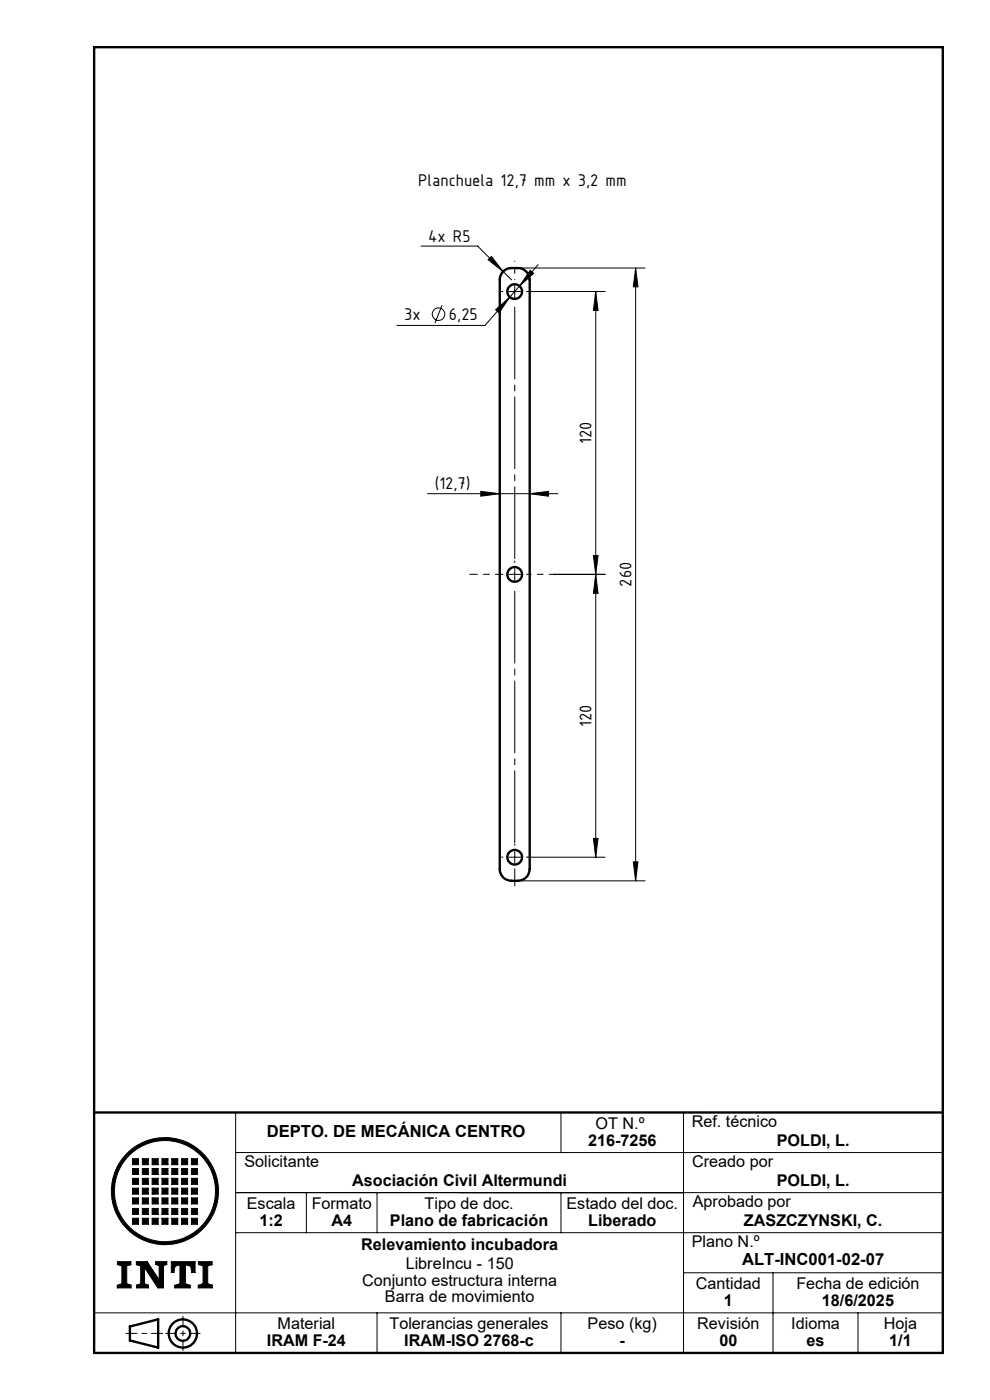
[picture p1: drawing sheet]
<svg xmlns="http://www.w3.org/2000/svg" width="210mm" height="297mm" viewBox="0 0 210 297" stroke-linecap="round" stroke-linejoin="round" font-family="sans-serif">
<g fill="none" stroke="#000" stroke-width=".21">
<path d="M89.3 52.2h12l5.4 5.4M104.2 54.4l2.5 3.2-3.2-2.5zM106.7 57.6l1.8 1.8M109.9 56.9h26.9M112.5 57.4l.7 .6-3 2.7zM114.2 56.2l-4 4.5M134.8 56.9v130M134.8 56.9l.5 4h-1zM93.8 64.8l-1.5 3.7M105.1 65.7l3-2.7-2.2 3.4zM107.9 61.8h2.5M109.2 60.6v2.5"/>
<path d="M110.2 60.7l-7.3 8.3h-18.7M112 61.8h16.4M126.4 61.8v120.1M126.4 61.8l.5 4.1h-1zM90.7 104.7h27.7M102 104.2l4 .5-4 .6zM112.4 104.7l3.9-.5v1.1zM125.9 117.9h1l-.5 3.9zM107.9 121.8h2.5M109.2 120.6v2.5M117.5 121.8h10.9M126.4 121.8l.5 4.1h-1z"/>
<path d="M125.9 177.9h1l-.5 4zM107.9 181.9h2.5M109.2 180.6v2.5M109.9 186.9h26.9M112 181.9h16.4M134.3 182.8h1l-.5 4.1zM20 236v51M50 236v51M119 236v8.5M149.2 236h-4.2v51M28.1 245.8h1.3v1.3h-1.3zM28.1 247.9h1.3v1.3h-1.3z"/>
<path d="M28.1 250h1.3v1.2h-1.3zM28.1 252.1h1.3v1.2h-1.3zM28.1 254.1h1.3v1.3h-1.3zM28.1 256.4h1.3v1.2h-1.3zM28.1 258.4h1.3v1.3h-1.3zM30.2 245.8h1.3v1.3h-1.3zM30.2 247.9h1.3v1.3h-1.3zM30.2 250h1.3v1.2h-1.3zM30.2 252.1h1.3v1.2h-1.3zM30.2 254.1h1.3v1.3h-1.3zM30.2 256.4h1.3v1.2h-1.3zM30.2 258.4h1.3v1.3h-1.3z"/>
<path d="M32.3 245.8h1.2v1.3h-1.2zM32.3 247.9h1.2v1.3h-1.2zM32.3 250h1.2v1.2h-1.2zM32.3 252.1h1.2v1.2h-1.2zM32.3 254.1h1.2v1.3h-1.2zM32.3 256.4h1.2v1.2h-1.2zM32.3 258.4h1.2v1.3h-1.2zM34.4 245.8h1.2v1.3h-1.2zM34.4 247.9h1.2v1.3h-1.2zM34.4 250h1.2v1.2h-1.2zM34.4 252.1h1.2v1.2h-1.2zM34.4 254.1h1.2v1.3h-1.2z"/>
<path d="M34.4 256.4h1.2v1.2h-1.2zM34.4 258.4h1.2v1.3h-1.2zM36.4 245.8h1.3v1.3h-1.3zM36.4 247.9h1.3v1.3h-1.3zM36.4 250h1.3v1.2h-1.3zM36.4 252.1h1.3v1.2h-1.3zM36.4 254.1h1.3v1.3h-1.3zM36.4 256.4h1.3v1.2h-1.3zM36.4 258.4h1.3v1.3h-1.3zM38.5 245.8h1.3v1.3h-1.3zM38.5 247.9h1.3v1.3h-1.3zM38.5 250h1.3v1.2h-1.3z"/>
<path d="M38.5 252.1h1.3v1.2h-1.3zM38.5 254.1h1.3v1.3h-1.3zM38.5 256.4h1.3v1.2h-1.3zM38.5 258.4h1.3v1.3h-1.3zM40.6 245.8h1.3v1.3h-1.3zM40.6 247.9h1.3v1.3h-1.3zM40.6 250h1.3v1.2h-1.3zM40.6 252.1h1.3v1.2h-1.3zM40.6 254.1h1.3v1.3h-1.3zM40.6 256.4h1.3v1.2h-1.3zM40.6 258.4h1.3v1.3h-1.3zM50 253h150"/>
<path d="M50 244.5h150M65 253v8.5M80 253v8.5M119 253v8.5M20 278.5h180M24.9 267.6h2.9v.7l-.9 .2v3.8l.9 .3v.6h-2.9v-.5l1-.4v-3.8l-1-.2zM28.9 267.6h2.3l2.6 3.9v-3l-.8-.3v-.6h2.4v.6l-.7 .3v4.7h-1.2l-2.8-4.3v3.4l.8 .3v.6h-2.5v-.6l.8-.3v-3.8l-.9-.2zM36.3 267.6h5.1v2.3h-.7l-.2-1.3-1.2-.3v4l1.1 .4v.5h-3.3v-.5l1.1-.4v-4l-1.1 .3-.2 1.3h-.6zM42.1 267.6h2.9v.7l-.9 .2v3.8l.9 .3v.6h-2.9v-.5l1-.4v-3.8l-1-.2zM50 261.5h150M80 278.5v8.5M119 278.5v8.5"/>
<path d="M145 270h55M164 270v17M182 278.5v8.5"/>
<circle cx="93" cy="66.7" r="1.33"/>
<circle cx="35" cy="252.7" r="11.4"/>
<circle cx="35" cy="252.7" r="10.7"/>
</g>
<g fill="none" stroke="#000" stroke-width=".5">
<path d="M20 10h180v277h-180zM106.7 57.6a4.2 4.2 0 0 1 4.9 0 2.72 2.72 0 0 1 .8 1.8v125a2.53 2.53 0 0 1-2.5 2.5 3.1 3.1 0 0 1-3.7-1.6l-.2-.9v-125a2.47 2.47 0 0 1 .7-1.8zM20 236h180M27.6 281.4l5.9-1.5v6l-5.9-1.5z"/>
<circle cx="109.2" cy="61.9" r="1.56"/>
<circle cx="109.2" cy="121.9" r="1.56"/>
<circle cx="109.2" cy="181.9" r="1.56"/>
<circle cx="38.8" cy="282.9" r="3"/>
<circle cx="38.8" cy="282.9" r="1.55"/>
</g>
<path d="M26.7 282.9h7.8" fill="none" stroke="#000" stroke-width=".21" stroke-dasharray="6.1 1 1 1" stroke-dashoffset="3.7"/>
<path d="M38.8 279.2v7.3M35.2 282.9h7.2" fill="none" stroke="#000" stroke-width=".21" stroke-dasharray="6.1 1 1 1" stroke-dashoffset="4"/>
<g fill="#000">
<path d="M24.9 267.6v.7l1 .2v3.8l-1 .4v.5h2.9v-.6l-.9-.3v-3.8l.9-.2v-.7zM36.3 267.6v2.3h.6l.2-1.3 1.1-.3v4l-1.1 .4v.5h3.3v-.5l-1.1-.4v-4l1.2 .3 .2 1.3h.7v-2.3zM42.1 267.6v.7l1 .2v3.8l-1 .4v.5h2.9v-.6l-.9-.3v-3.8l.9-.2v-.7zM28.1 258.4v1.3h1.3v-1.3zM30.2 258.4v1.3h1.3v-1.3zM32.3 258.4v1.3h1.2v-1.3zM34.4 258.4v1.3h1.2v-1.3zM36.4 258.4v1.3h1.3v-1.3zM38.5 258.4v1.3h1.3v-1.3zM40.6 258.4v1.3h1.3v-1.3zM40.6 256.4v1.2h1.3v-1.2zM40.6 254.1v1.3h1.3v-1.3zM38.5 254.1v1.3h1.3v-1.3zM38.5 256.4v1.2h1.3v-1.2zM36.4 256.4v1.2h1.3v-1.2zM36.4 254.1v1.3h1.3v-1.3zM34.4 254.1v1.3h1.2v-1.3zM34.4 256.4v1.2h1.2v-1.2zM32.3 256.4v1.2h1.2v-1.2zM32.3 254.1v1.3h1.2v-1.3zM30.2 254.1v1.3h1.3v-1.3zM30.2 256.4v1.2h1.3v-1.2zM28.1 256.4v1.2h1.3v-1.2zM28.1 254.1v1.3h1.3v-1.3zM28.1 252.1v1.2h1.3v-1.2zM30.2 252.1v1.2h1.3v-1.2zM32.3 252.1v1.2h1.2v-1.2zM34.4 252.1v1.2h1.2v-1.2zM36.4 252.1v1.2h1.3v-1.2zM38.5 252.1v1.2h1.3v-1.2zM40.6 252.1v1.2h1.3v-1.2zM40.6 250v1.2h1.3v-1.2zM38.5 250v1.2h1.3v-1.2zM36.4 250v1.2h1.3v-1.2zM34.4 250v1.2h1.2v-1.2zM32.3 250v1.2h1.2v-1.2zM30.2 250v1.2h1.3v-1.2zM28.1 250v1.2h1.3v-1.2zM28.1 247.9v1.3h1.3v-1.3zM30.2 247.9v1.3h1.3v-1.3zM32.3 247.9v1.3h1.2v-1.3zM34.4 247.9v1.3h1.2v-1.3zM36.4 247.9v1.3h1.3v-1.3zM38.5 247.9v1.3h1.3v-1.3zM40.6 247.9v1.3h1.3v-1.3zM40.6 245.8v1.3h1.3v-1.3zM38.5 245.8v1.3h1.3v-1.3zM36.4 245.8v1.3h1.3v-1.3zM34.4 245.8v1.3h1.2v-1.3zM32.3 245.8v1.3h1.2v-1.3zM30.2 245.8v1.3h1.3v-1.3zM28.1 245.8v1.3h1.3v-1.3zM24.3 252.7a10.7 10.7 0 0 1 21.4 0 10.7 10.7 0 0 1-21.4 0zM23.6 252.7a11.4 11.4 0 0 0 22.8 0 11.4 11.4 0 0 0-22.8 0z" fill-rule="evenodd"/>
<path d="M28.9 267.6h2.3l2.6 3.9v-3l-.8-.3v-.6h2.4v.6l-.7 .3v4.7h-1.2l-2.8-4.3v3.4l.8 .3v.6h-2.5v-.6l.8-.3v-3.8l-.9-.2z" fill-rule="evenodd"/>
</g>
<path d="M106.7 61.8h-.3M111.7 61.8h.3M109.2 119.3v-.3M109.2 179.3v-.3M106.7 181.8h-.3M109.2 184.3v3.7M111.7 181.8h.3" fill="none" stroke="#000" stroke-width=".21" stroke-dasharray="15.2 1.3 1.3 1.3"/>
<path d="M106.7 121.8h-7" fill="none" stroke="#000" stroke-width=".21" stroke-dasharray="15.2 1.3 1.3 1.3" stroke-dashoffset="13.6"/>
<path d="M109.2 124.3v55.5" fill="none" stroke="#000" stroke-width=".21" stroke-dasharray="15.2 1.3 1.3 1.3" stroke-dashoffset="-1.1"/>
<path d="M111.7 121.8h5.8" fill="none" stroke="#000" stroke-width=".21" stroke-dasharray="15.2 1.3 1.3 1.3" stroke-dashoffset="14.2"/>
<path d="M109.2 59.3v-3.9" fill="none" stroke="#000" stroke-width=".21" stroke-dasharray="15.2 1.3 1.3 1.3" stroke-dashoffset="15.2"/>
<path d="M109.2 64.3v55" fill="none" stroke="#000" stroke-width=".21" stroke-dasharray="15.2 1.3 1.3 1.3" stroke-dashoffset="-.8"/>
<g fill="#000">
<path d="M104.2 54.4l-.7 .7 3.2 2.5zM112.5 57.4l-2.3 3.3 3-2.7zM105.1 65.7l.8 .7 2.2-3.4z"/>
<path d="M126.4 61.8l.5 4.1h-1zM125.9 117.9h1l-.5 3.9z"/>
<path d="M112.4 104.7l3.9-.5v1.1zM102 104.2l4 .5-4 .6z"/>
<path d="M125.9 177.9h1l-.5 4zM126.4 121.8l.5 4.1h-1zM134.3 182.8h1l-.5 4.1zM134.8 56.9l.5 4h-1z"/>
</g>
<g font-size="3.9">
<text x="88.7" y="39.4">Planchuela 12,7 mm x 3,2 mm</text>
<text x="90.8" y="51.3">4x R5</text>
<text x="85.7" y="67.9">3x</text>
<text x="95.2" y="67.9">6,25</text>
<text x="125.5" y="94.2" transform="rotate(-90 125.5 94.2)">120</text>
<text x="92.2" y="103.8">(12,7)</text>
<text x="134" y="124.5" transform="rotate(-90 134 124.5)">260</text>
<text x="125.5" y="154.2" transform="rotate(-90 125.5 154.2)">120</text>
</g>
<g font-size="3.5">
<text x="56.6" y="241.2">DEPTO. DE MECÁNICA CENTRO</text>
<text x="157.4" y="268.5">ALT-INC001-02-07</text>
</g>
<g font-size="3.4">
<text x="126.3" y="239.5">OT N.º</text>
<text x="146.7" y="239.1">Ref. técnico</text>
<text x="124.8" y="243">216-7256</text>
<text x="164.8" y="243">POLDI, L.</text>
<text x="51.9" y="247.5">Solicitante</text>
<text x="74.7" y="251.6">Asociación Civil Altermundi</text>
<text x="146.8" y="247.5">Creado por</text>
<text x="164.8" y="251.6">POLDI, L.</text>
<text x="52.4" y="256.5">Escala</text>
<text x="66.1" y="256.5">Formato</text>
<text x="90" y="256.5">Tipo de doc.</text>
<text x="120.2" y="256.5">Estado del doc.</text>
<text x="147" y="256">Aprobado por</text>
<text x="55" y="260">1:2</text>
<text x="70.3" y="260">A4</text>
<text x="82.7" y="260">Plano de fabricación</text>
<text x="124.8" y="260">Liberado</text>
<text x="157.8" y="260">ZASZCZYNSKI, C.</text>
<text x="76.6" y="265.1">Relevamiento incubadora</text>
<text x="86.1" y="269.3">LibreIncu - 150</text>
<text x="146.7" y="264.5">Plano N.º</text>
<text x="76.8" y="272.8">Conjunto estructura interna</text>
<text x="147.6" y="273.5">Cantidad</text>
<text x="168.9" y="273.5">Fecha de edición</text>
<text x="58.9" y="282">Material</text>
<text x="81.7" y="276.3">Barra de movimiento</text>
<text x="82.6" y="282">Tolerancias generales</text>
<text x="124.6" y="282">Peso (kg)</text>
<text x="147.9" y="282">Revisión</text>
<text x="153.5" y="277">1</text>
<text x="167.8" y="282">Idioma</text>
<text x="174.4" y="277">18/6/2025</text>
<text x="187.5" y="282">Hoja</text>
<text x="56.6" y="285.5">IRAM F-24</text>
<text x="85.8" y="285.5">IRAM-ISO 2768-c</text>
<text x="131.4" y="285.5">-</text>
<text x="152.6" y="285.5">00</text>
<text x="171.1" y="285.5">es</text>
<text x="188.6" y="285.5">1/1</text>
</g>
</svg>
